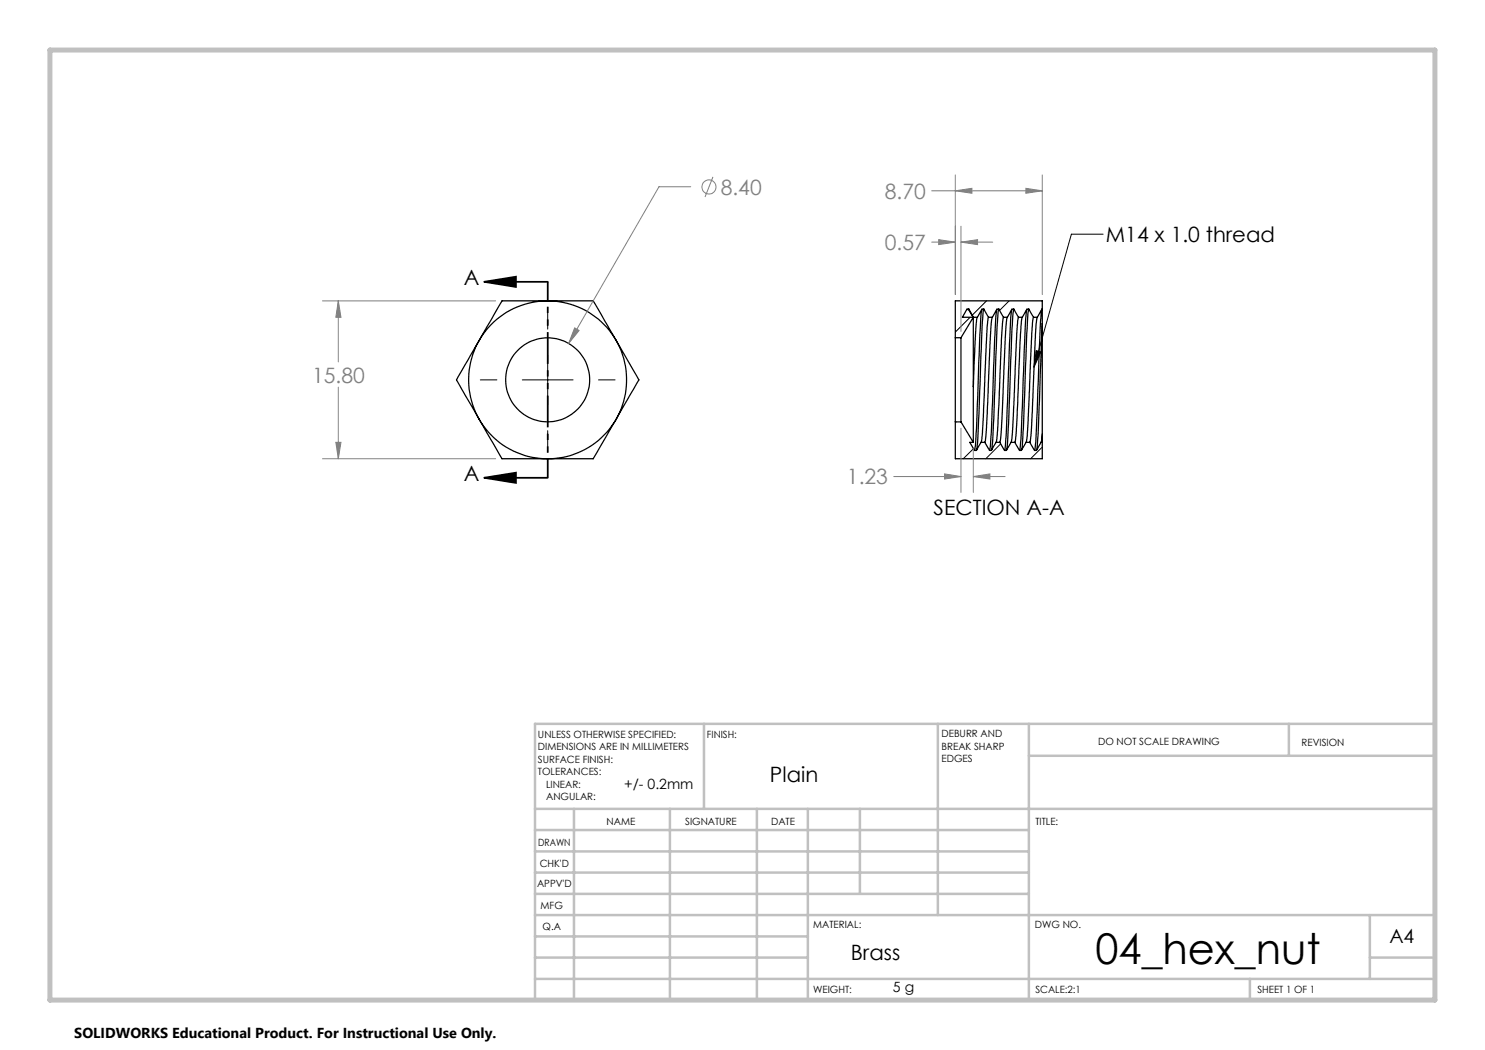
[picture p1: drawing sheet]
<svg xmlns="http://www.w3.org/2000/svg" width="297mm" height="210mm" viewBox="0 0 297 210" stroke-linecap="round" stroke-linejoin="round" font-family="sans-serif">
<g fill="none" stroke="#000" stroke-width=".25">
<path d="M95.8 68.1a15.8 15.8 0 0 0 0 15.8M95.8 68.1l-4.5 7.9 4.5 7.9M109.5 60.2a15.7 15.7 0 0 1 13.7 7.9M109.5 60.2h9.1l4.6 7.9M109.5 60.2a15.7 15.7 0 0 0-13.7 7.9M109.5 60.2h-9.1l-4.6 7.9M123.2 68.1a16 16 0 0 1 0 15.8M123.2 68.1l4.6 7.9-4.6 7.9M191.1 67.5v16.9M191.1 67.5h1.1M192.2 67.5v16.9M193.4 61.9h.3"/>
<path d="M193.7 61.9l.9 1.6M193.8 61.8l.9 1.7M193.8 61.8h-.4l-.9 1.7h2.2M193.8 61.8l-.1 .1M194.7 63.5v13.8M194.7 77.3v11.2M194.7 63.5h.1M194.7 63.5l-2.5 4M194.7 63.5h.8M195.5 63.5l-.3 2.1-.5 11.7M196.4 61.9l-.4 5-.4 10.2a130.6 130.6 0 0 1-.7 13M196.8 61.8l.9 1.7"/>
<path d="M196.8 61.8l-.1 .1a398.6 398.6 0 0 0-1 22l-.4 6.1M196.8 61.8h-.4l-.9 1.7M197.7 63.5l-.4 3.2-.7 17.4-.1 2.9-.3 1.5M197.7 63.5h.8M198.5 63.5l-.3 2.3-.9 19.7-.3 3M199.4 61.9l-.5 5.9-.3 9.1a125.9 125.9 0 0 1-.7 13.2M199.8 61.8l.9 1.7M199.8 61.8l-.1 .1a333.8 333.8 0 0 0-.9 20.9l-.5 7.2M199.8 61.8h-.4l-.9 1.7M200.7 63.5l-.4 4.6-.8 18-.3 2.4M200.7 63.5h.8M201.5 63.5l-.2 .9-.3 3.9-.7 17.3-.3 2.9"/>
<path d="M202.4 61.9l-.5 6.8-.3 9.3a102.2 102.2 0 0 1-.7 12.1M202.8 61.8l.9 1.7M202.8 61.8h-.4l-.9 1.7M202.8 61.8a154.5 154.5 0 0 0-.8 16.2l-.3 6.7-.4 5.3M203.7 63.5l-.4 4.6-.7 17.4-.4 3M203.7 63.5h.8M204.5 63.5l-.2 .9-.2 2.6-.8 19.2-.3 2.3M205.4 61.9l-.3 1.7-.2 6.1-.7 18.2-.3 2.2M205.8 61.8l.9 1.7M205.8 61.8a148.1 148.1 0 0 0-.8 14.9l-.3 8.8-.4 4.5M205.8 61.8h-.4l-.9 1.7M206.7 63.5a15.9 15.9 0 0 0-.4 4.5l-.7 16.8-.4 3.7"/>
<path d="M206.7 63.5h.8M207.5 63.5l-.3 1.3-.2 2.9-.7 17.9-.3 2.9M208.4 61.9l-.3 3-.6 14.1a83.8 83.8 0 0 1-.6 11.1M208.5 64.7l-.9 21.6-.3 3.7M208.5 64.7v22M208.5 61.8l-1 1.7M208.5 61.8v2.9M208.5 61.8v-1.6h-17.4v7.3M95.8 83.9a15.7 15.7 0 0 0 13.7 7.8M95.8 83.9l4.6 7.8h9.1M123.2 83.9a15.8 15.8 0 0 1-13.7 7.8M123.2 83.9l-4.6 7.8h-9.1"/>
<path d="M191.1 84.4v7.3h17.4v-3.2M191.1 84.4h1.1M192.2 84.4l2.5 4.1M194.7 88.5h-.7l.9 1.6M196.2 88.5l-.9 1.6h-.4M196.2 88.5h.8M197 88.5l.9 1.6M199.2 88.5l-.9 1.6h-.4M199.2 88.5h.8M200 88.5l.9 1.6M202.2 88.5l-.9 1.6h-.4M202.2 88.5h.8"/>
<path d="M203 88.5l.9 1.6M205.2 88.5l-.9 1.6h-.4M205.2 88.5h.8M206 88.5l.9 1.6M208.2 88.5l.3-1.7v1.7M208.2 88.5l-.9 1.6h-.4M208.2 88.5h.3"/>
<circle cx="109.5" cy="76" r="8.4"/>
</g>
<g fill="none" stroke="#000" stroke-width=".2">
<path d="M220.6 46.8h-6.3l-7.5 26.6M96.1 76h3.3M104.5 76h10.1M109.5 62.5v3.3M109.5 70.9v10.2M119.7 76h3.3M194 63.5l-2.9 2.9M197.3 60.2l-2.8 2.8M201.8 60.2l-1.9 1.9M207.2 70.1l1 .3-1.4 3zM109.5 86.1v3.4M191.1 84.4h.1"/>
<path d="M194.7 89.7l-2 2M200.1 88.8l-2.9 2.9M208.5 89.4l-2.4 2.3"/>
</g>
<g fill="none" stroke="#808080" stroke-width=".2">
<path d="M138.1 37.4h-6.3l-18.1 31.3M142.6 35.4l-1.6 4M186.3 38.2h22.2M191.1 38.2l3.3-.5v1zM191.1 35v23.9M205.2 37.7l3.3 .5-3.3 .5zM208.5 35v23.9M186.3 48.4h4.8M187.7 47.9l3.4 .5-3.4 .5zM192.2 48.4l3.3-.5v1zM192.2 45.3v21M192.2 48.4h6.3"/>
<path d="M64.5 60.2h34.6M67.7 60.2l.5 3.3h-1zM67.7 60.2v12.2M67.7 77.4v14.3M114.9 65.6l.9 .5-2.1 2.6zM64.5 91.7h34.6M67.2 88.5h1l-.5 3.2zM178.8 95.3h13.4M188.9 94.8l3.3 .5-3.3 .5zM192.2 85.6v12.9M194.7 95.3l3.3-.5v1zM194.7 89.7v8.8"/>
<path d="M194.7 95.3h6.3"/>
<circle cx="141.8" cy="37.4" r="1.4"/>
</g>
<path d="M96.8 56.4l6.4-1.1v2.1zM96.8 56.4h12.7M96.8 95.6l6.4-1.1v2.1zM96.8 95.6h12.7" fill="none" stroke="#000" stroke-width=".35"/>
<path d="M109.5 56.4v39.1" fill="none" stroke="#000" stroke-width=".35" stroke-dasharray="6.3 1.3 1.3 1.3 1.3 1.3" stroke-dashoffset="2.6" stroke-linecap="butt"/>
<g fill="none" stroke="#c0c0c0" stroke-width=".5">
<path d="M140.8 144.8v17M187.6 144.8v38.2M205.8 144.8v55.2M205.8 151.2h81.2M257.8 144.8v6.4M287 144.8h-180v55.2M107 161.8h180M107 178.8h98.8M107 174.5h98.8M107 170.3h98.8M107 166h98.8M114.8 161.8v38.2"/>
<path d="M134 161.8v38.2M151.4 161.8v38.2M161.6 161.8v38.2M172 161.8v17M107 195.8h180M107 191.5h54.6M107 187.3h54.6M107 183h180M250 195.8v4.2M274 191.5h13M274 183v12.8"/>
</g>
<path d="M10 10h277v190h-277z" fill="none" stroke="#c0c0c0" stroke-width="1"/>
<g fill="#000">
<path d="M207.2 70.1l1 .3-1.4 3z"/>
<path d="M96.8 56.4l6.4-1.1v2.1zM96.8 95.6l6.4-1.1v2.1z"/>
</g>
<path d="M67.2 88.5h1l-.5 3.2zM67.7 60.2l.5 3.3h-1zM114.9 65.6l-1.2 3.1 2.1-2.6zM192.2 48.4l3.3-.5v1zM187.7 47.9l3.4 .5-3.4 .5zM191.1 38.2l3.3-.5v1zM205.2 37.7l3.3 .5-3.3 .5zM194.7 95.3l3.3-.5v1zM188.9 94.8l3.3 .5-3.3 .5z" fill="#808080"/>
<text font-size="8.5" x="219.1" y="192.7">04_hex_nut</text>
<g font-size="4.2" fill="#808080">
<text x="144.1" y="38.9">8.40</text>
<text x="177" y="39.7">8.70</text>
<text x="177" y="50">0.57</text>
<text x="62.4" y="76.5">15.80</text>
<text x="169.4" y="96.9">1.23</text>
</g>
<g font-size="4.2">
<text x="221.2" y="48.4">M14 x 1.0 thread</text>
<text x="92.8" y="57.1">A</text>
<text x="92.8" y="96.3">A</text>
<text x="186.7" y="102.9">SECTION A-A</text>
<text x="154" y="156.4">Plain</text>
<text x="170.2" y="192.1">Brass</text>
</g>
<text font-size="3.9" x="277.9" y="188.5">A4</text>
<text font-size="2.9" x="14.9" y="207.6">SOLIDWORKS Educational Product. For Instructional Use Only.</text>
<g font-size="2.8">
<text x="124.8" y="157.8">+/- 0.2mm</text>
<text x="178.6" y="198.3">5 g</text>
</g>
<g font-size="2">
<text x="107.6" y="147.6">UNLESS OTHERWISE SPECIFIED:</text>
<text x="141.4" y="147.6">FINISH:</text>
<text x="188.3" y="147.5">DEBURR AND</text>
<text x="188.3" y="150">BREAK SHARP</text>
<text x="219.6" y="149">DO NOT SCALE DRAWING</text>
<text x="260.3" y="149.2">REVISION</text>
<text x="107.6" y="150.1">DIMENSIONS ARE IN MILLIMETERS</text>
<text x="107.6" y="152.6">SURFACE FINISH:</text>
<text x="107.6" y="155.1">TOLERANCES:</text>
<text x="188.3" y="152.5">EDGES</text>
<text x="109.2" y="157.6">LINEAR:</text>
<text x="109.2" y="160.1">ANGULAR:</text>
<text x="121.3" y="165">NAME</text>
<text x="137" y="164.9">SIGNATURE</text>
<text x="154.2" y="164.9">DATE</text>
<text x="207.1" y="164.9">TITLE:</text>
<text x="107.6" y="169.1">DRAWN</text>
<text x="107.9" y="173.3">CHK'D</text>
<text x="107.4" y="177.4">APPV'D</text>
<text x="108.1" y="181.8">MFG</text>
<text x="108.5" y="186">Q.A</text>
<text x="162.6" y="185.5">MATERIAL:</text>
<text x="207" y="185.5">DWG NO.</text>
<text x="162.6" y="198.5">WEIGHT:</text>
<text x="207.1" y="198.6">SCALE:2:1</text>
<text x="251.5" y="198.6">SHEET 1 OF 1</text>
</g>
</svg>
